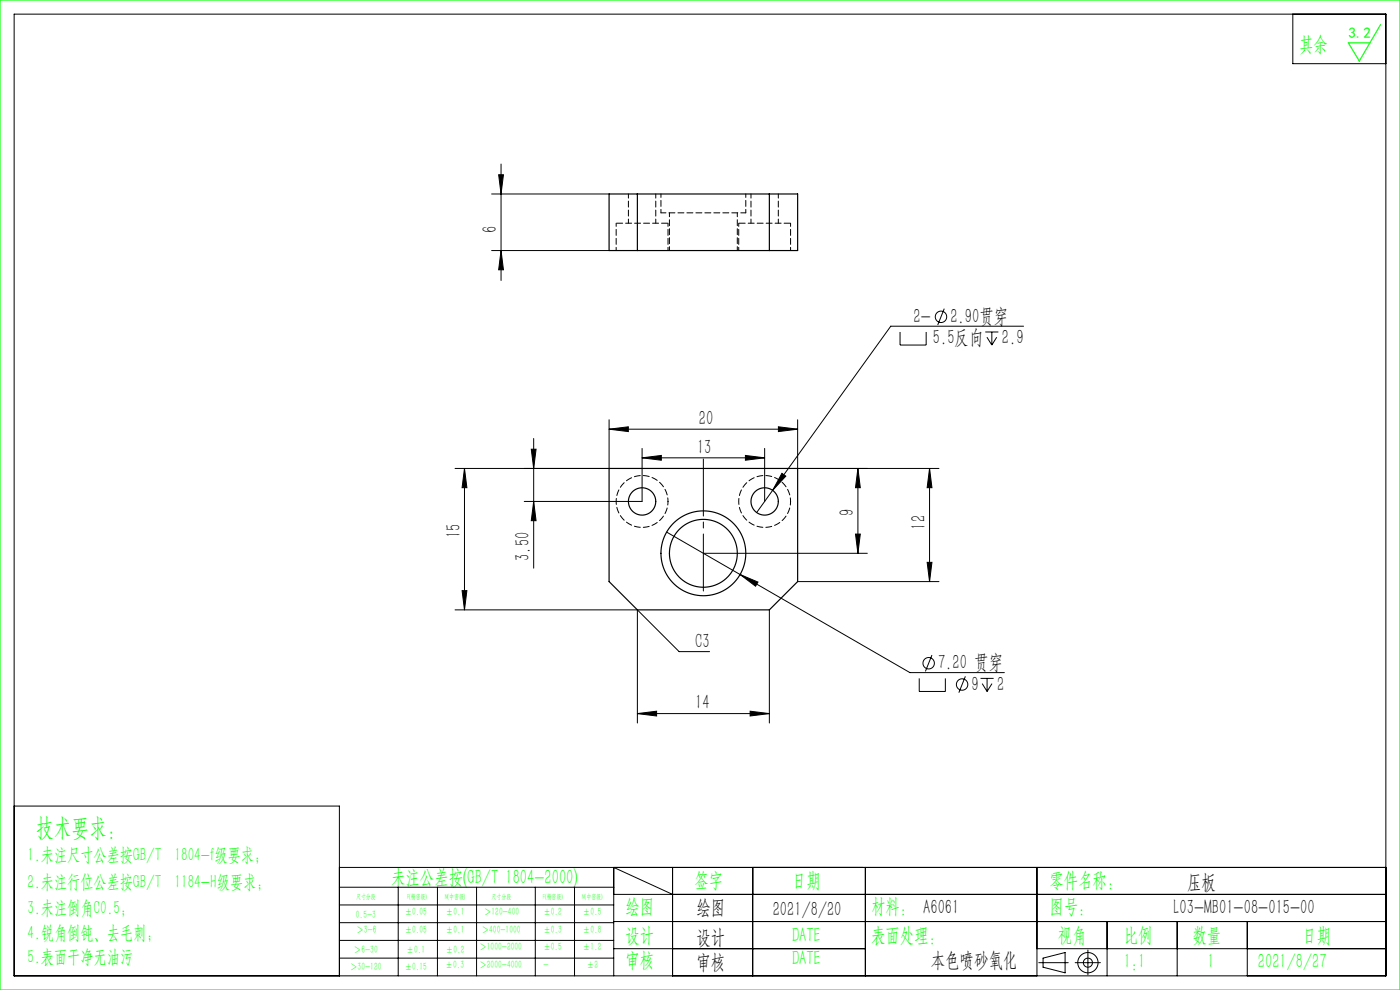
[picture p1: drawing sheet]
<svg xmlns="http://www.w3.org/2000/svg" width="297mm" height="210mm" viewBox="0 0 297 210" stroke-linecap="round" stroke-linejoin="round" font-family="sans-serif">
<g fill="none" stroke="#000" stroke-width=".21">
<path d="M3 3h291v204h-291zM274.3 3v10.5h19.7M105.8 37.1h1l-.5 4zM106.3 34.8v24.7M104.3 53.1h24.9M104.3 41.1h24.9M106.3 53.1l.5 4.1h-1zM190.9 70.4v2.8h5.6v-2.8M200.3 65.5l-1.4 3.4M209 70.4h2.8M209.4 71.5l1 1.7M210.4 70.4v2.8"/>
<path d="M211.4 71.5l-1 1.7M217.1 69.2h-28.1l-25.1 34.8M98.5 99.4l.5 4h-1zM98.5 99.4v30M112.7 95.3h1l-.5 4.1zM113.2 93v27.5M129.2 91l4.1-.5v1zM129.2 89v10.4h-32.7M129.2 91h40M136.2 97.1l4.1-.5v1zM136.2 95.1v11.3h-25M136.2 97.1h26"/>
<path d="M158.1 96.6l4.1 .5-4.1 .5zM162.2 95.1v11.3M165.1 90.5l4.1 .5-4.1 .5zM169.2 89v10.4h30M182 99.4l.5 4h-1zM182 99.4v18M197.2 99.4l.5 4h-1zM197.2 99.4v24M113.2 106.4l.5 4h-1zM141.4 112.9l51.6 29.8h20.1M149.2 117.4h34.8M163.9 104l-3.4 4.7"/>
<path d="M165.9 100.4l.8 .6-2.8 3zM181.5 113.3h1l-.5 4.1zM196.7 119.3h1l-.5 4.1zM96.5 129.4h38.7M98 125.3h1l-.5 4.1zM135.2 129.4l8.9 8.8h6.4M135.2 129.4v24M157 121.9l3.8 1.6-.5 .8zM163.2 129.4v24M169.2 123.4h30M197.7 139l-1.4 3.4M135.2 151.4l4.1-.5v1z"/>
<path d="M135.2 151.4h28M159.1 150.9l4.1 .5-4.1 .5zM195 143.9v2.8h5.6v-2.8M204.8 143.5l-1.4 3.4M208 143.9h2.8M208.4 145l1 1.7M209.4 143.9v2.8M210.4 145l-1 1.7M3 171h69v36M72 184h222M72 188.2h58.2M72 192h58.2"/>
<path d="M72 195.7h58.2M72 199.5h58.2M84.5 188.2v18.8M92.8 188.2v18.8M101.1 188.2v18.8M113.6 188.2v18.8M121.9 188.2v18.8M130.2 189.7h163.8M130.2 195.5h163.8M142.7 189.7l-12.5-5.7v23M142.7 184v23M159.7 184v23"/>
<path d="M183.6 184v23M220 184v23M234.9 195.5v11.5M249.7 195.5v11.5M264.6 195.5v11.5M72 203.2h58.2M130.2 201.2h53.4M220 201.2h74M220.4 204.2h6.2M221.3 203.2l4.7-1.1v4.3l-4.7-1.2zM228.1 204.2h5.3M230.8 201.5v5.3"/>
<circle cx="199.6" cy="67.2" r="1.21"/>
<circle cx="197" cy="140.7" r="1.21"/>
<circle cx="204.1" cy="145.2" r="1.21"/>
<circle cx="230.8" cy="204.2" r="2.15"/>
<circle cx="230.8" cy="204.2" r=".96"/>
</g>
<path d="M149.2 97.4v28" fill="none" stroke="#000" stroke-width=".21" stroke-dasharray="30.5 1.3 1.3 1.3" stroke-dashoffset="18.4"/>
<path d="M0 0h297v210h-297zM292.9 5.2l-4.5 7.7-2.4-3.8h4.6" fill="none" stroke="#0f0" stroke-width=".25"/>
<g fill="#000">
<path d="M106.3 53.1l.5 4.1h-1zM105.8 37.1h1l-.5 4zM113.2 106.4l.5 4h-1zM112.7 95.3h1l-.5 4.1zM181.5 113.3h1l-.5 4.1zM182 99.4l.5 4h-1z"/>
<path d="M129.2 91l4.1-.5v1zM165.1 90.5l4.1 .5-4.1 .5zM136.2 97.1l4.1-.5v1zM158.1 96.6l4.1 .5-4.1 .5z"/>
<path d="M197.2 99.4l.5 4h-1zM196.7 119.3h1l-.5 4.1zM98.5 99.4l.5 4h-1zM98 125.3h1l-.5 4.1z"/>
<path d="M165.9 100.4l-2 3.6 2.8-3zM157 121.9l3.3 2.4 .5-.8z"/>
<path d="M159.1 150.9l4.1 .5-4.1 .5zM135.2 151.4l4.1-.5v1z"/>
</g>
<g fill="none" stroke="#000" stroke-width=".25">
<path d="M129.2 41.1h40v12h-40zM135.2 41.1v12M163.2 41.1v12M129.2 99.4h40v24l-6 6h-28l-6-6z"/>
<circle cx="136.2" cy="106.4" r="2.9"/>
<circle cx="149.2" cy="117.4" r="9"/>
<circle cx="149.2" cy="117.4" r="7.2"/>
<circle cx="162.2" cy="106.4" r="2.9"/>
</g>
<path d="M140.2 45.1h18" fill="none" stroke="#000" stroke-width=".21" stroke-dasharray="1.3 .6" stroke-dashoffset=".2"/>
<path d="M141.7 47.3h-11M167.7 47.3h-11" fill="none" stroke="#000" stroke-width=".21" stroke-dasharray="1.3 .6" stroke-dashoffset="-.1"/>
<path d="M140.2 41.1v4M158.2 45.1v-4M141.7 106.4a5.5 5.5 0 0 1-8.1 4.8 5.5 5.5 0 0 1-.4-9.4 5.5 5.5 0 0 1 8.5 4.1v.5M167.7 106.4a5.5 5.5 0 0 1-8.1 4.8 5.5 5.5 0 0 1-.4-9.4 5.5 5.5 0 0 1 8.5 4.1v.5" fill="none" stroke="#000" stroke-width=".21" stroke-dasharray="1.3 .6" stroke-dashoffset=".5"/>
<path d="M133.3 41.1v6.2M139.1 47.3v-6.2M142 45.1v8M156.4 53.1v-8M159.3 41.1v6.2M165.1 47.3v-6.2" fill="none" stroke="#000" stroke-width=".21" stroke-dasharray="1.3 .6" stroke-dashoffset=".4"/>
<path d="M130.7 47.3v5.8M141.7 53.1v-5.8M156.7 47.3v5.8M167.7 53.1v-5.8" fill="none" stroke="#000" stroke-width=".21" stroke-dasharray="1.3 .6" stroke-dashoffset=".6"/>
<text font-size="5.4" fill="#0f0" x="7.7" y="177.2">技术要求：</text>
<g font-size="4.4" fill="#0f0">
<text x="275.6" y="10.8">其余</text>
<text x="83" y="187.5">未注公差按(GB/T 1804-2000)</text>
<text x="147.3" y="188">签字</text>
<text x="168" y="188">日期</text>
<text x="222.6" y="188">零件名称：</text>
<text x="132.7" y="193.6">绘图</text>
<text x="184.8" y="193.6">材料： A6061</text>
<text x="222.6" y="193.6">图号：</text>
<text x="132.7" y="199.8">设计</text>
<text x="168" y="199.8">DATE</text>
<text x="184.8" y="199.8">表面处理：</text>
<text x="224.4" y="199.8">视角</text>
<text x="238.4" y="199.8">比例</text>
<text x="253" y="199.8">数量</text>
<text x="276.3" y="199.8">日期</text>
<text x="132.7" y="205.1">审核</text>
<text x="168" y="204.6">DATE</text>
<text x="238.4" y="205.3">1:1</text>
<text x="256.2" y="205.3">1</text>
<text x="266.9" y="205.3">2021/8/27</text>
</g>
<g font-size="4.4">
<text x="105.4" y="49.3" transform="rotate(-90 105.4 49.3)">6</text>
<text x="193.8" y="68.5">2-</text>
<text x="201.6" y="68.5">2.90贯穿</text>
<text x="197.9" y="73">5.5反向</text>
<text x="212.5" y="73">2.9</text>
<text x="148.3" y="90.2">20</text>
<text x="147.9" y="96.2">13</text>
<text x="181.1" y="109.5" transform="rotate(-90 181.1 109.5)">9</text>
<text x="196.3" y="112.4" transform="rotate(-90 196.3 112.4)">12</text>
<text x="97.7" y="114.1" transform="rotate(-90 97.7 114.1)">15</text>
<text x="112.3" y="119" transform="rotate(-90 112.3 119)">3.50</text>
<text x="147.5" y="137.4">C3</text>
<text x="199" y="142">7.20 贯穿</text>
<text x="206.1" y="146.5">9</text>
<text x="211.5" y="146.5">2</text>
<text x="147.5" y="150.5">14</text>
<text x="251.8" y="188.6">压板</text>
<text x="147.8" y="194">绘图</text>
<text x="163.9" y="194.3">2021/8/20</text>
<text x="249" y="194">L03-MB01-08-015-00</text>
<text x="147.8" y="200.2">设计</text>
<text x="147.8" y="205.5">审核</text>
<text x="197.5" y="205">本色喷砂氧化</text>
</g>
<g font-size="4" fill="#0f0">
<text x="5.9" y="182.6">1.未注尺寸公差按GB/T 1804-f级要求；</text>
<text x="5.9" y="188.4">2.未注行位公差按GB/T 1184-H级要求；</text>
<text x="5.9" y="193.9">3.未注倒角C0.5；</text>
<text x="5.9" y="199.2">4.锐角倒钝、去毛刺；</text>
<text x="5.9" y="204.2">5.表面干净无油污</text>
</g>
<text font-size="3.2" fill="#0f0" x="286.1" y="8">3.2</text>
<g font-size="2.3" fill="#0f0">
<text x="75.5" y="194.7">0.5-3</text>
<text x="75.6" y="198">＞3-6</text>
<text x="85.9" y="194.2">±0.05</text>
<text x="85.9" y="198">±0.05</text>
<text x="94.6" y="194.2">±0.1</text>
<text x="94.6" y="198">±0.1</text>
<text x="102.2" y="198">＞400-1000</text>
<text x="102.7" y="194.2">＞120-400</text>
<text x="115.3" y="194.2">±0.2</text>
<text x="115.3" y="198">±0.3</text>
<text x="123.7" y="194.2">±0.5</text>
<text x="123.7" y="198">±0.8</text>
<text x="75.1" y="202.2">＞6-30</text>
<text x="86.3" y="202.2">±0.1</text>
<text x="94.6" y="202.2">±0.2</text>
<text x="101.7" y="201.6">＞1000-2000</text>
<text x="115.3" y="201.6">±0.5</text>
<text x="123.7" y="201.6">±1.2</text>
<text x="74.3" y="205.8">＞30-120</text>
<text x="85.9" y="205.8">±0.15</text>
<text x="94.5" y="205.4">±0.3</text>
<text x="101.7" y="205.4">＞2000-4000</text>
<text x="115.3" y="205.4">-</text>
<text x="124.5" y="205.4">±2</text>
</g>
<g font-size="1.5" fill="#0f0">
<text x="75.5" y="190.6">尺寸分段</text>
<text x="86.4" y="190.6">F(精密级)</text>
<text x="94.4" y="190.6">M(中密级)</text>
<text x="104.3" y="190.6">尺寸分段</text>
<text x="115.2" y="190.6">F(精密级)</text>
<text x="123.5" y="190.6">M(中密级)</text>
</g>
</svg>
